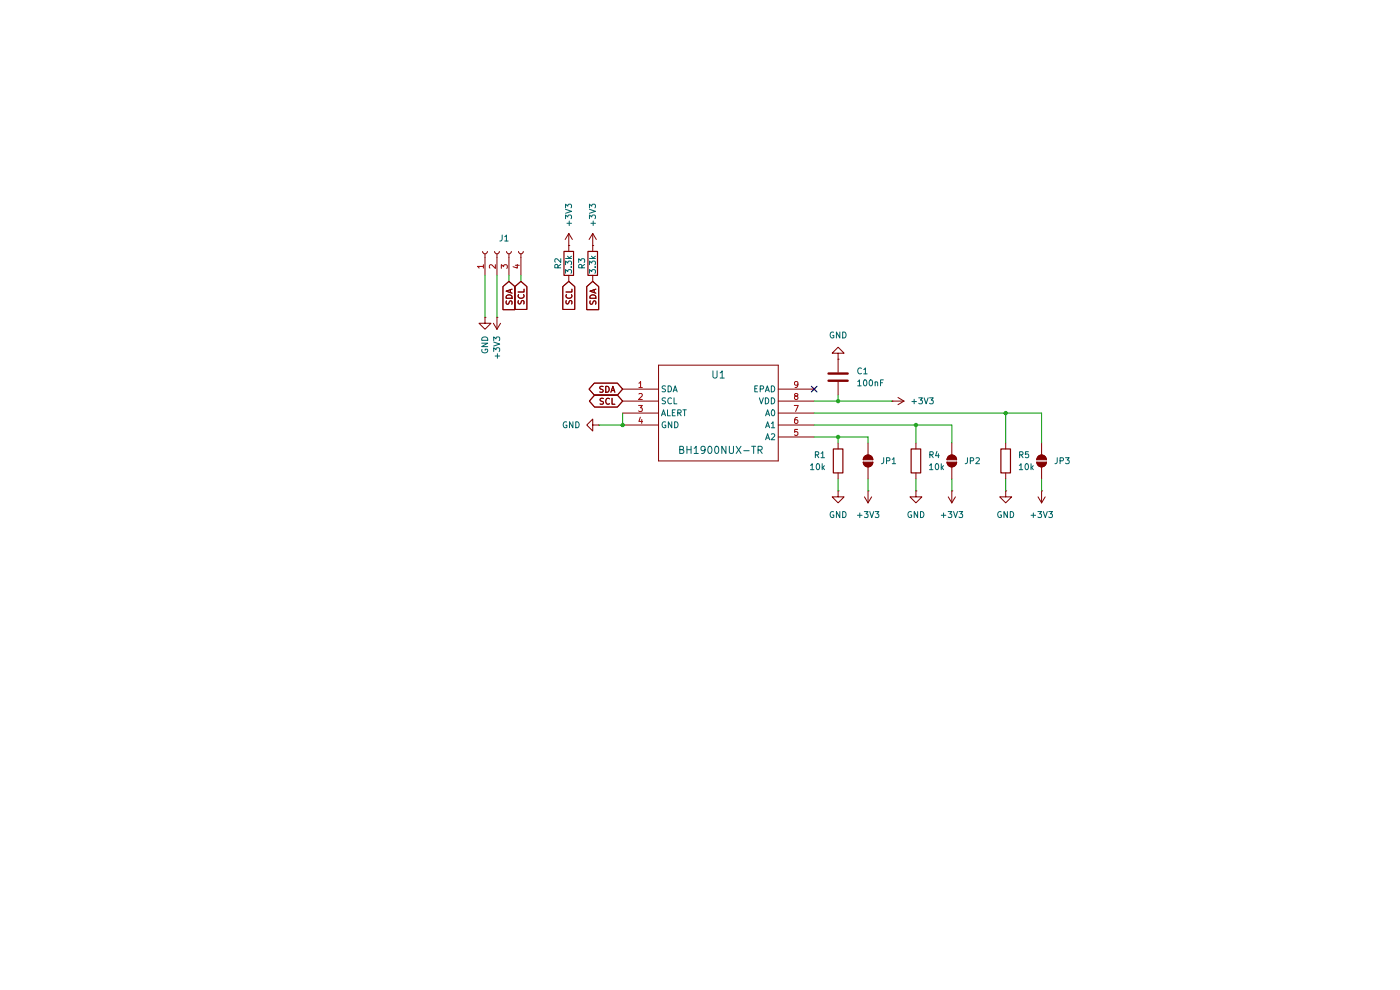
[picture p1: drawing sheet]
(kicad_sch
 (version 20250114)
 (generator "eeschema")
 (generator_version "9.0")
 (paper "A4")
 (title_block
  (title "BH1900NUX - Miniature Temperature Sensor")
  (date "2026-01-13")
  (rev "1.0"))
 (lib_symbols
  (symbol "BH1900NUX:BH1900NUX-TR"
   (pin_names
    (offset 0.254)) (exclude_from_sim no) (in_bom yes) (on_board yes)
   (property "Reference" "U" (at 20.32 10.16 0) (effects (font (size 1.524 1.524))))
   (property "Value" "BH1900NUX-TR" (at 20.32 7.62 0) (effects (font (size 1.524 1.524))))
   (property "Footprint" "VSON008X2030_ROM" (at 21.336 -16.764 0) (effects (font (size 1.27 1.27)
    (italic yes)) (hide yes)))
   (property "Datasheet" "BH1900NUX-TR" (at 0 0 0) (effects (font (size 1.27 1.27)
    (italic yes)) (hide yes)))
   (property "Description" "" (at 0 0 0) (effects (font (size 1.27 1.27)) (hide yes)))
   (property "ki_locked" "" (at 0 0 0) (effects (font (size 1.27 1.27))))
   (symbol "BH1900NUX-TR_0_1"
    (polyline (pts (xy 7.62 5.08) (xy 7.62 -15.24)) (stroke (width 0.127) (type default)) (fill (type none)))
    (polyline (pts (xy 7.62 -15.24) (xy 33.02 -15.24)) (stroke (width 0.127) (type default)) (fill (type none)))
    (polyline (pts (xy 33.02 5.08) (xy 7.62 5.08)) (stroke (width 0.127) (type default)) (fill (type none)))
    (polyline (pts (xy 33.02 -15.24) (xy 33.02 5.08)) (stroke (width 0.127) (type default)) (fill (type none)))
    (pin output line (at 0 -5.08 0) (length 7.62) (name "ALERT" (effects (font (size 1.27 1.27)))) (number "3" (effects (font (size 1.27 1.27)))))
    (pin power_in line (at 40.64 -2.54 180) (length 7.62) (name "VDD" (effects (font (size 1.27 1.27)))) (number "8" (effects (font (size 1.27 1.27)))))
    (pin bidirectional line (at 40.64 -5.08 180) (length 7.62) (name "A0" (effects (font (size 1.27 1.27)))) (number "7" (effects (font (size 1.27 1.27)))))
    (pin bidirectional line (at 40.64 -7.62 180) (length 7.62) (name "A1" (effects (font (size 1.27 1.27)))) (number "6" (effects (font (size 1.27 1.27)))))
    (pin bidirectional line (at 40.64 -10.16 180) (length 7.62) (name "A2" (effects (font (size 1.27 1.27)))) (number "5" (effects (font (size 1.27 1.27))))
    (alternate "" input line)))
   (symbol "BH1900NUX-TR_1_1"
    (pin bidirectional line (at 0 0 0) (length 7.62) (name "SDA" (effects (font (size 1.27 1.27)))) (number "1" (effects (font (size 1.27 1.27)))))
    (pin bidirectional line (at 0 -2.54 0) (length 7.62) (name "SCL" (effects (font (size 1.27 1.27)))) (number "2" (effects (font (size 1.27 1.27)))))
    (pin power_out line (at 0 -7.62 0) (length 7.62) (name "GND" (effects (font (size 1.27 1.27)))) (number "4" (effects (font (size 1.27 1.27))))
    (alternate "" input line))
    (pin no_connect line (at 40.64 0 180) (length 7.62) (name "EPAD" (effects (font (size 1.27 1.27)))) (number "9" (effects (font (size 1.27 1.27))))))
   (embedded_fonts no))
  (symbol "Connector:Conn_01x04_Socket"
   (pin_names
    (offset 1.016) (hide yes)) (exclude_from_sim no) (in_bom yes) (on_board yes)
   (property "Reference" "J" (at 0 5.08 0) (effects (font (size 1.27 1.27))))
   (property "Value" "Conn_01x04_Socket" (at 0 -7.62 0) (effects (font (size 1.27 1.27))))
   (property "Footprint" "" (at 0 0 0) (effects (font (size 1.27 1.27)) (hide yes)))
   (property "Datasheet" "~" (at 0 0 0) (effects (font (size 1.27 1.27)) (hide yes)))
   (property "Description" "Generic connector, single row, 01x04, script generated" (at 0 0 0) (effects (font (size 1.27 1.27)) (hide yes)))
   (property "ki_locked" "" (at 0 0 0) (effects (font (size 1.27 1.27))))
   (symbol "Conn_01x04_Socket_1_1"
    (polyline (pts (xy -1.27 2.54) (xy -0.508 2.54)) (stroke (width 0.1524) (type default)) (fill (type none)))
    (polyline (pts (xy -1.27 0) (xy -0.508 0)) (stroke (width 0.1524) (type default)) (fill (type none)))
    (polyline (pts (xy -1.27 -2.54) (xy -0.508 -2.54)) (stroke (width 0.1524) (type default)) (fill (type none)))
    (polyline (pts (xy -1.27 -5.08) (xy -0.508 -5.08)) (stroke (width 0.1524) (type default)) (fill (type none)))
    (arc (start 0 2.032) (mid -0.5058 2.54) (end 0 3.048) (stroke (width 0.1524) (type default)) (fill (type none)))
    (arc (start 0 -0.508) (mid -0.5058 0) (end 0 0.508) (stroke (width 0.1524) (type default)) (fill (type none)))
    (arc (start 0 -3.048) (mid -0.5058 -2.54) (end 0 -2.032) (stroke (width 0.1524) (type default)) (fill (type none)))
    (arc (start 0 -5.588) (mid -0.5058 -5.08) (end 0 -4.572) (stroke (width 0.1524) (type default)) (fill (type none)))
    (pin passive line (at -5.08 2.54 0) (length 3.81) (name "Pin_1" (effects (font (size 1.27 1.27)))) (number "1" (effects (font (size 1.27 1.27)))))
    (pin passive line (at -5.08 0 0) (length 3.81) (name "Pin_2" (effects (font (size 1.27 1.27)))) (number "2" (effects (font (size 1.27 1.27)))))
    (pin passive line (at -5.08 -2.54 0) (length 3.81) (name "Pin_3" (effects (font (size 1.27 1.27)))) (number "3" (effects (font (size 1.27 1.27)))))
    (pin passive line (at -5.08 -5.08 0) (length 3.81) (name "Pin_4" (effects (font (size 1.27 1.27)))) (number "4" (effects (font (size 1.27 1.27))))))
   (embedded_fonts no))
  (symbol "Device:C"
   (pin_numbers (hide yes))
   (pin_names
    (offset 0.254)) (exclude_from_sim no) (in_bom yes) (on_board yes)
   (property "Reference" "C" (at 0.635 2.54 0) (effects (font (size 1.27 1.27)) (justify left)))
   (property "Value" "C" (at 0.635 -2.54 0) (effects (font (size 1.27 1.27)) (justify left)))
   (property "Footprint" "" (at 0.9652 -3.81 0) (effects (font (size 1.27 1.27)) (hide yes)))
   (property "Datasheet" "~" (at 0 0 0) (effects (font (size 1.27 1.27)) (hide yes)))
   (property "Description" "Unpolarized capacitor" (at 0 0 0) (effects (font (size 1.27 1.27)) (hide yes)))
   (symbol "C_0_1"
    (polyline (pts (xy -2.032 0.762) (xy 2.032 0.762)) (stroke (width 0.508) (type default)) (fill (type none)))
    (polyline (pts (xy -2.032 -0.762) (xy 2.032 -0.762)) (stroke (width 0.508) (type default)) (fill (type none))))
   (symbol "C_1_1"
    (pin passive line (at 0 3.81 270) (length 2.794) (name "~" (effects (font (size 1.27 1.27)))) (number "1" (effects (font (size 1.27 1.27)))))
    (pin passive line (at 0 -3.81 90) (length 2.794) (name "~" (effects (font (size 1.27 1.27)))) (number "2" (effects (font (size 1.27 1.27))))))
   (embedded_fonts no))
  (symbol "Device:R"
   (pin_numbers (hide yes))
   (pin_names
    (offset 0)) (exclude_from_sim no) (in_bom yes) (on_board yes)
   (property "Reference" "R" (at 2.032 0 90) (effects (font (size 1.27 1.27))))
   (property "Value" "R" (at 0 0 90) (effects (font (size 1.27 1.27))))
   (property "Footprint" "" (at -1.778 0 90) (effects (font (size 1.27 1.27)) (hide yes)))
   (property "Datasheet" "~" (at 0 0 0) (effects (font (size 1.27 1.27)) (hide yes)))
   (property "Description" "Resistor" (at 0 0 0) (effects (font (size 1.27 1.27)) (hide yes)))
   (symbol "R_0_1"
    (rectangle (start -1.016 -2.54) (end 1.016 2.54) (stroke (width 0.254) (type default)) (fill (type none))))
   (symbol "R_1_1"
    (pin passive line (at 0 3.81 270) (length 1.27) (name "~" (effects (font (size 1.27 1.27)))) (number "1" (effects (font (size 1.27 1.27)))))
    (pin passive line (at 0 -3.81 90) (length 1.27) (name "~" (effects (font (size 1.27 1.27)))) (number "2" (effects (font (size 1.27 1.27))))))
   (embedded_fonts no))
  (symbol "Jumper:SolderJumper_2_Open"
   (pin_numbers (hide yes))
   (pin_names
    (offset 0) (hide yes)) (exclude_from_sim no) (in_bom no) (on_board yes)
   (property "Reference" "JP" (at 0 2.032 0) (effects (font (size 1.27 1.27))))
   (property "Value" "SolderJumper_2_Open" (at 0 -2.54 0) (effects (font (size 1.27 1.27))))
   (property "Footprint" "" (at 0 0 0) (effects (font (size 1.27 1.27)) (hide yes)))
   (property "Datasheet" "~" (at 0 0 0) (effects (font (size 1.27 1.27)) (hide yes)))
   (property "Description" "Solder Jumper, 2-pole, open" (at 0 0 0) (effects (font (size 1.27 1.27)) (hide yes)))
   (symbol "SolderJumper_2_Open_0_1"
    (polyline (pts (xy -0.254 1.016) (xy -0.254 -1.016)) (stroke (width 0) (type default)) (fill (type none)))
    (arc (start -0.254 -1.016) (mid -1.2656 0) (end -0.254 1.016) (stroke (width 0) (type default)) (fill (type none)))
    (arc (start -0.254 -1.016) (mid -1.2656 0) (end -0.254 1.016) (stroke (width 0) (type default)) (fill (type outline)))
    (arc (start 0.254 1.016) (mid 1.2656 0) (end 0.254 -1.016) (stroke (width 0) (type default)) (fill (type none)))
    (arc (start 0.254 1.016) (mid 1.2656 0) (end 0.254 -1.016) (stroke (width 0) (type default)) (fill (type outline)))
    (polyline (pts (xy 0.254 1.016) (xy 0.254 -1.016)) (stroke (width 0) (type default)) (fill (type none))))
   (symbol "SolderJumper_2_Open_1_1"
    (pin passive line (at -3.81 0 0) (length 2.54) (name "A" (effects (font (size 1.27 1.27)))) (number "1" (effects (font (size 1.27 1.27)))))
    (pin passive line (at 3.81 0 180) (length 2.54) (name "B" (effects (font (size 1.27 1.27)))) (number "2" (effects (font (size 1.27 1.27))))))
   (embedded_fonts no))
  (symbol "power:+3V3"
   (power)
   (pin_numbers (hide yes))
   (pin_names
    (offset 0) (hide yes)) (exclude_from_sim no) (in_bom yes) (on_board yes)
   (property "Reference" "#PWR" (at 0 -3.81 0) (effects (font (size 1.27 1.27)) (hide yes)))
   (property "Value" "+3V3" (at 0 3.556 0) (effects (font (size 1.27 1.27))))
   (property "Footprint" "" (at 0 0 0) (effects (font (size 1.27 1.27)) (hide yes)))
   (property "Datasheet" "" (at 0 0 0) (effects (font (size 1.27 1.27)) (hide yes)))
   (property "Description" "Power symbol creates a global label with name \"+3V3\"" (at 0 0 0) (effects (font (size 1.27 1.27)) (hide yes)))
   (symbol "+3V3_0_1"
    (polyline (pts (xy -0.762 1.27) (xy 0 2.54)) (stroke (width 0) (type default)) (fill (type none)))
    (polyline (pts (xy 0 2.54) (xy 0.762 1.27)) (stroke (width 0) (type default)) (fill (type none)))
    (polyline (pts (xy 0 0) (xy 0 2.54)) (stroke (width 0) (type default)) (fill (type none))))
   (symbol "+3V3_1_1"
    (pin power_in line (at 0 0 90) (length 0) (name "~" (effects (font (size 1.27 1.27)))) (number "1" (effects (font (size 1.27 1.27))))))
   (embedded_fonts no))
  (symbol "power:GND"
   (power)
   (pin_numbers (hide yes))
   (pin_names
    (offset 0) (hide yes)) (exclude_from_sim no) (in_bom yes) (on_board yes)
   (property "Reference" "#PWR" (at 0 -6.35 0) (effects (font (size 1.27 1.27)) (hide yes)))
   (property "Value" "GND" (at 0 -3.81 0) (effects (font (size 1.27 1.27))))
   (property "Footprint" "" (at 0 0 0) (effects (font (size 1.27 1.27)) (hide yes)))
   (property "Datasheet" "" (at 0 0 0) (effects (font (size 1.27 1.27)) (hide yes)))
   (property "Description" "Power symbol creates a global label with name \"GND\" , ground" (at 0 0 0) (effects (font (size 1.27 1.27)) (hide yes)))
   (symbol "GND_0_1"
    (polyline (pts (xy 0 0) (xy 0 -1.27) (xy 1.27 -1.27) (xy 0 -2.54) (xy -1.27 -1.27) (xy 0 -1.27)) (stroke (width 0) (type default)) (fill (type none))))
   (symbol "GND_1_1"
    (pin power_in line (at 0 0 270) (length 0) (name "~" (effects (font (size 1.27 1.27)))) (number "1" (effects (font (size 1.27 1.27))))))
   (embedded_fonts no)))
 (junction
  (at 177.8 85.09)
  (diameter 0)
  (color 0 0 0 0))
 (junction
  (at 177.8 92.71)
  (diameter 0)
  (color 0 0 0 0))
 (junction
  (at 213.36 87.63)
  (diameter 0)
  (color 0 0 0 0))
 (junction
  (at 194.31 90.17)
  (diameter 0)
  (color 0 0 0 0))
 (junction
  (at 132.08 90.17)
  (diameter 0)
  (color 0 0 0 0))
 (no_connect
  (at 172.72 82.55))
 (wire
  (pts (xy 177.8 101.6) (xy 177.8 104.14))
  (stroke (width 0) (type default)))
 (wire
  (pts (xy 127 90.17) (xy 132.08 90.17))
  (stroke (width 0) (type default)))
 (wire
  (pts (xy 172.72 87.63) (xy 213.36 87.63))
  (stroke (width 0) (type default)))
 (wire
  (pts (xy 194.31 90.17) (xy 194.31 93.98))
  (stroke (width 0) (type default)))
 (wire
  (pts (xy 194.31 90.17) (xy 201.93 90.17))
  (stroke (width 0) (type default)))
 (wire
  (pts (xy 201.93 90.17) (xy 201.93 93.98))
  (stroke (width 0) (type default)))
 (wire
  (pts (xy 107.95 59.69) (xy 107.95 58.42))
  (stroke (width 0) (type default)))
 (wire
  (pts (xy 102.87 67.31) (xy 102.87 58.42))
  (stroke (width 0) (type default)))
 (wire
  (pts (xy 213.36 101.6) (xy 213.36 104.14))
  (stroke (width 0) (type default)))
 (wire
  (pts (xy 105.41 67.31) (xy 105.41 58.42))
  (stroke (width 0) (type default)))
 (wire
  (pts (xy 132.08 87.63) (xy 132.08 90.17))
  (stroke (width 0) (type default)))
 (wire
  (pts (xy 172.72 92.71) (xy 177.8 92.71))
  (stroke (width 0) (type default)))
 (wire
  (pts (xy 184.15 101.6) (xy 184.15 104.14))
  (stroke (width 0) (type default)))
 (wire
  (pts (xy 177.8 92.71) (xy 184.15 92.71))
  (stroke (width 0) (type default)))
 (wire
  (pts (xy 213.36 87.63) (xy 220.98 87.63))
  (stroke (width 0) (type default)))
 (wire
  (pts (xy 110.49 59.69) (xy 110.49 58.42))
  (stroke (width 0) (type default)))
 (wire
  (pts (xy 220.98 101.6) (xy 220.98 104.14))
  (stroke (width 0) (type default)))
 (wire
  (pts (xy 172.72 90.17) (xy 194.31 90.17))
  (stroke (width 0) (type default)))
 (wire
  (pts (xy 172.72 85.09) (xy 177.8 85.09))
  (stroke (width 0) (type default)))
 (wire
  (pts (xy 201.93 101.6) (xy 201.93 104.14))
  (stroke (width 0) (type default)))
 (wire
  (pts (xy 220.98 87.63) (xy 220.98 93.98))
  (stroke (width 0) (type default)))
 (wire
  (pts (xy 213.36 87.63) (xy 213.36 93.98))
  (stroke (width 0) (type default)))
 (wire
  (pts (xy 194.31 101.6) (xy 194.31 104.14))
  (stroke (width 0) (type default)))
 (wire
  (pts (xy 184.15 92.71) (xy 184.15 93.98))
  (stroke (width 0) (type default)))
 (wire
  (pts (xy 177.8 93.98) (xy 177.8 92.71))
  (stroke (width 0) (type default)))
 (wire
  (pts (xy 177.8 85.09) (xy 177.8 83.82))
  (stroke (width 0) (type default)))
 (wire
  (pts (xy 189.23 85.09) (xy 177.8 85.09))
  (stroke (width 0) (type default)))
 (global_label "SCL"
  (shape bidirectional)
  (at 132.08 85.09 180)
  (fields_autoplaced yes)
  (effects (font (size 1.27 1.27)) (justify right))
  (property "Intersheetrefs" "${INTERSHEET_REFS}" (at 124.4759 85.09 0) (effects (font (size 1.27 1.27)) (justify right) (hide yes))))
 (global_label "SDA"
  (shape input)
  (at 125.73 59.69 270)
  (fields_autoplaced yes)
  (effects (font (size 1.27 1.27)) (justify right))
  (property "Intersheetrefs" "${INTERSHEET_REFS}" (at 125.73 66.2433 90) (effects (font (size 1.27 1.27)) (justify right) (hide yes))))
 (global_label "SCL"
  (shape input)
  (at 120.65 59.69 270)
  (fields_autoplaced yes)
  (effects (font (size 1.27 1.27)) (justify right))
  (property "Intersheetrefs" "${INTERSHEET_REFS}" (at 120.65 66.1828 90) (effects (font (size 1.27 1.27)) (justify right) (hide yes))))
 (global_label "SDA"
  (shape input)
  (at 107.95 59.69 270)
  (fields_autoplaced yes)
  (effects (font (size 1.27 1.27)) (justify right))
  (property "Intersheetrefs" "${INTERSHEET_REFS}" (at 107.95 66.2433 90) (effects (font (size 1.27 1.27)) (justify right) (hide yes))))
 (global_label "SDA"
  (shape bidirectional)
  (at 132.08 82.55 180)
  (fields_autoplaced yes)
  (effects (font (size 1.27 1.27)) (justify right))
  (property "Intersheetrefs" "${INTERSHEET_REFS}" (at 124.4154 82.55 0) (effects (font (size 1.27 1.27)) (justify right) (hide yes))))
 (global_label "SCL"
  (shape input)
  (at 110.49 59.69 270)
  (fields_autoplaced yes)
  (effects (font (size 1.27 1.27)) (justify right))
  (property "Intersheetrefs" "${INTERSHEET_REFS}" (at 110.49 66.1828 90) (effects (font (size 1.27 1.27)) (justify right) (hide yes))))
 (symbol
  (lib_id "power:+3V3")
  (at 105.41 67.31 0)
  (mirror x)
  (unit 1)
  (exclude_from_sim no)
  (in_bom yes)
  (on_board yes)
  (dnp no)
  (property "Reference" "#PWR013" (at 105.41 63.5 0) (effects (font (size 1.27 1.27)) (hide yes)))
  (property "Value" "+3V3" (at 105.4101 71.12 90) (effects (font (size 1.27 1.27)) (justify left)))
  (property "Footprint" "" (at 105.41 67.31 0) (effects (font (size 1.27 1.27)) (hide yes)))
  (property "Datasheet" "" (at 105.41 67.31 0) (effects (font (size 1.27 1.27)) (hide yes)))
  (property "Description" "Power symbol creates a global label with name \"+3V3\"" (at 105.41 67.31 0) (effects (font (size 1.27 1.27)) (hide yes)))
  (pin "1"))
 (symbol
  (lib_id "Jumper:SolderJumper_2_Open")
  (at 201.93 97.79 90)
  (unit 1)
  (exclude_from_sim no)
  (in_bom no)
  (on_board yes)
  (dnp no)
  (fields_autoplaced yes)
  (property "Reference" "JP2" (at 204.47 97.7899 90) (effects (font (size 1.27 1.27)) (justify right)))
  (property "Value" "Jumper_2_Small_Open" (at 203.2 99.0599 90) (effects (font (size 1.27 1.27)) (justify right) (hide yes)))
  (property "Footprint" "Jumper:SolderJumper-2_P1.3mm_Open_Pad1.0x1.5mm" (at 201.93 97.79 0) (effects (font (size 1.27 1.27)) (hide yes)))
  (property "Datasheet" "~" (at 201.93 97.79 0) (effects (font (size 1.27 1.27)) (hide yes)))
  (property "Description" "Solder Jumper, 2-pole, open" (at 201.93 97.79 0) (effects (font (size 1.27 1.27)) (hide yes)))
  (pin "2")
  (pin "1"))
 (symbol
  (lib_id "Connector:Conn_01x04_Socket")
  (at 105.41 53.34 90)
  (unit 1)
  (exclude_from_sim no)
  (in_bom yes)
  (on_board yes)
  (dnp no)
  (property "Reference" "J1" (at 106.934 50.546 90) (effects (font (size 1.27 1.27))))
  (property "Value" "Conn_01x04_Socket" (at 108.458 48.514 90) (effects (font (size 1.27 1.27)) (hide yes)))
  (property "Footprint" "Riehlhome:JST_SH_SM04B-SRSS-TB_1x04-1MP_P1.00mm_Horizontal" (at 105.41 53.34 0) (effects (font (size 1.27 1.27)) (hide yes)))
  (property "Datasheet" "~" (at 105.41 53.34 0) (effects (font (size 1.27 1.27)) (hide yes)))
  (property "Description" "Generic connector, single row, 01x04, script generated" (at 105.41 53.34 0) (effects (font (size 1.27 1.27)) (hide yes)))
  (pin "2")
  (pin "3")
  (pin "1")
  (pin "4"))
 (symbol
  (lib_id "power:GND")
  (at 127 90.17 270)
  (unit 1)
  (exclude_from_sim no)
  (in_bom yes)
  (on_board yes)
  (dnp no)
  (property "Reference" "#PWR05" (at 120.65 90.17 0) (effects (font (size 1.27 1.27)) (hide yes)))
  (property "Value" "GND" (at 121.158 90.17 90) (effects (font (size 1.27 1.27))))
  (property "Footprint" "" (at 127 90.17 0) (effects (font (size 1.27 1.27)) (hide yes)))
  (property "Datasheet" "" (at 127 90.17 0) (effects (font (size 1.27 1.27)) (hide yes)))
  (property "Description" "Power symbol creates a global label with name \"GND\" , ground" (at 127 90.17 0) (effects (font (size 1.27 1.27)) (hide yes)))
  (pin "1"))
 (symbol
  (lib_id "Device:C")
  (at 177.8 80.01 0)
  (unit 1)
  (exclude_from_sim no)
  (in_bom yes)
  (on_board yes)
  (dnp no)
  (fields_autoplaced yes)
  (property "Reference" "C1" (at 181.61 78.7399 0) (effects (font (size 1.27 1.27)) (justify left)))
  (property "Value" "100nF" (at 181.61 81.2799 0) (effects (font (size 1.27 1.27)) (justify left)))
  (property "Footprint" "Capacitor_SMD:C_01005_0402Metric" (at 178.7652 83.82 0) (effects (font (size 1.27 1.27)) (hide yes)))
  (property "Datasheet" "~" (at 177.8 80.01 0) (effects (font (size 1.27 1.27)) (hide yes)))
  (property "Description" "Unpolarized capacitor" (at 177.8 80.01 0) (effects (font (size 1.27 1.27)) (hide yes)))
  (pin "1")
  (pin "2"))
 (symbol
  (lib_id "power:GND")
  (at 194.31 104.14 0)
  (unit 1)
  (exclude_from_sim no)
  (in_bom yes)
  (on_board yes)
  (dnp no)
  (fields_autoplaced yes)
  (property "Reference" "#PWR06" (at 194.31 110.49 0) (effects (font (size 1.27 1.27)) (hide yes)))
  (property "Value" "GND" (at 194.31 109.22 0) (effects (font (size 1.27 1.27))))
  (property "Footprint" "" (at 194.31 104.14 0) (effects (font (size 1.27 1.27)) (hide yes)))
  (property "Datasheet" "" (at 194.31 104.14 0) (effects (font (size 1.27 1.27)) (hide yes)))
  (property "Description" "Power symbol creates a global label with name \"GND\" , ground" (at 194.31 104.14 0) (effects (font (size 1.27 1.27)) (hide yes)))
  (pin "1"))
 (symbol
  (lib_id "Device:R")
  (at 120.65 55.88 0)
  (mirror y)
  (unit 1)
  (exclude_from_sim no)
  (in_bom yes)
  (on_board yes)
  (dnp no)
  (property "Reference" "R2" (at 118.364 55.88 90) (effects (font (size 1.27 1.27))))
  (property "Value" "3.3k" (at 120.65 56.134 90) (effects (font (size 1.27 1.27))))
  (property "Footprint" "Resistor_SMD:R_01005_0402Metric" (at 122.428 55.88 90) (effects (font (size 1.27 1.27)) (hide yes)))
  (property "Datasheet" "~" (at 120.65 55.88 0) (effects (font (size 1.27 1.27)) (hide yes)))
  (property "Description" "Resistor" (at 120.65 55.88 0) (effects (font (size 1.27 1.27)) (hide yes)))
  (pin "2")
  (pin "1"))
 (symbol
  (lib_id "power:+3V3")
  (at 189.23 85.09 270)
  (unit 1)
  (exclude_from_sim no)
  (in_bom yes)
  (on_board yes)
  (dnp no)
  (fields_autoplaced yes)
  (property "Reference" "#PWR014" (at 185.42 85.09 0) (effects (font (size 1.27 1.27)) (hide yes)))
  (property "Value" "+3V3" (at 193.04 85.0899 90) (effects (font (size 1.27 1.27)) (justify left)))
  (property "Footprint" "" (at 189.23 85.09 0) (effects (font (size 1.27 1.27)) (hide yes)))
  (property "Datasheet" "" (at 189.23 85.09 0) (effects (font (size 1.27 1.27)) (hide yes)))
  (property "Description" "Power symbol creates a global label with name \"+3V3\"" (at 189.23 85.09 0) (effects (font (size 1.27 1.27)) (hide yes)))
  (pin "1"))
 (symbol
  (lib_id "power:GND")
  (at 177.8 104.14 0)
  (unit 1)
  (exclude_from_sim no)
  (in_bom yes)
  (on_board yes)
  (dnp no)
  (fields_autoplaced yes)
  (property "Reference" "#PWR01" (at 177.8 110.49 0) (effects (font (size 1.27 1.27)) (hide yes)))
  (property "Value" "GND" (at 177.8 109.22 0) (effects (font (size 1.27 1.27))))
  (property "Footprint" "" (at 177.8 104.14 0) (effects (font (size 1.27 1.27)) (hide yes)))
  (property "Datasheet" "" (at 177.8 104.14 0) (effects (font (size 1.27 1.27)) (hide yes)))
  (property "Description" "Power symbol creates a global label with name \"GND\" , ground" (at 177.8 104.14 0) (effects (font (size 1.27 1.27)) (hide yes)))
  (pin "1"))
 (symbol
  (lib_id "Device:R")
  (at 177.8 97.79 0)
  (mirror y)
  (unit 1)
  (exclude_from_sim no)
  (in_bom yes)
  (on_board yes)
  (dnp no)
  (property "Reference" "R1" (at 175.26 96.5199 0) (effects (font (size 1.27 1.27)) (justify left)))
  (property "Value" "10k" (at 175.26 99.0599 0) (effects (font (size 1.27 1.27)) (justify left)))
  (property "Footprint" "Resistor_SMD:R_01005_0402Metric" (at 179.578 97.79 90) (effects (font (size 1.27 1.27)) (hide yes)))
  (property "Datasheet" "~" (at 177.8 97.79 0) (effects (font (size 1.27 1.27)) (hide yes)))
  (property "Description" "Resistor" (at 177.8 97.79 0) (effects (font (size 1.27 1.27)) (hide yes)))
  (pin "1")
  (pin "2"))
 (symbol
  (lib_id "power:GND")
  (at 177.8 76.2 180)
  (unit 1)
  (exclude_from_sim no)
  (in_bom yes)
  (on_board yes)
  (dnp no)
  (fields_autoplaced yes)
  (property "Reference" "#PWR015" (at 177.8 69.85 0) (effects (font (size 1.27 1.27)) (hide yes)))
  (property "Value" "GND" (at 177.8 71.12 0) (effects (font (size 1.27 1.27))))
  (property "Footprint" "" (at 177.8 76.2 0) (effects (font (size 1.27 1.27)) (hide yes)))
  (property "Datasheet" "" (at 177.8 76.2 0) (effects (font (size 1.27 1.27)) (hide yes)))
  (property "Description" "Power symbol creates a global label with name \"GND\" , ground" (at 177.8 76.2 0) (effects (font (size 1.27 1.27)) (hide yes)))
  (pin "1"))
 (symbol
  (lib_id "power:+3V3")
  (at 201.93 104.14 180)
  (unit 1)
  (exclude_from_sim no)
  (in_bom yes)
  (on_board yes)
  (dnp no)
  (fields_autoplaced yes)
  (property "Reference" "#PWR03" (at 201.93 100.33 0) (effects (font (size 1.27 1.27)) (hide yes)))
  (property "Value" "+3V3" (at 201.93 109.22 0) (effects (font (size 1.27 1.27))))
  (property "Footprint" "" (at 201.93 104.14 0) (effects (font (size 1.27 1.27)) (hide yes)))
  (property "Datasheet" "" (at 201.93 104.14 0) (effects (font (size 1.27 1.27)) (hide yes)))
  (property "Description" "Power symbol creates a global label with name \"+3V3\"" (at 201.93 104.14 0) (effects (font (size 1.27 1.27)) (hide yes)))
  (pin "1"))
 (symbol
  (lib_id "power:GND")
  (at 213.36 104.14 0)
  (unit 1)
  (exclude_from_sim no)
  (in_bom yes)
  (on_board yes)
  (dnp no)
  (fields_autoplaced yes)
  (property "Reference" "#PWR07" (at 213.36 110.49 0) (effects (font (size 1.27 1.27)) (hide yes)))
  (property "Value" "GND" (at 213.36 109.22 0) (effects (font (size 1.27 1.27))))
  (property "Footprint" "" (at 213.36 104.14 0) (effects (font (size 1.27 1.27)) (hide yes)))
  (property "Datasheet" "" (at 213.36 104.14 0) (effects (font (size 1.27 1.27)) (hide yes)))
  (property "Description" "Power symbol creates a global label with name \"GND\" , ground" (at 213.36 104.14 0) (effects (font (size 1.27 1.27)) (hide yes)))
  (pin "1"))
 (symbol
  (lib_id "BH1900NUX:BH1900NUX-TR")
  (at 132.08 82.55 0)
  (unit 1)
  (exclude_from_sim no)
  (in_bom yes)
  (on_board yes)
  (dnp no)
  (property "Reference" "U1" (at 152.4 79.502 0) (effects (font (size 1.524 1.524))))
  (property "Value" "BH1900NUX-TR" (at 152.908 95.504 0) (effects (font (size 1.524 1.524))))
  (property "Footprint" "VSON008X2030_ROM" (at 153.416 99.314 0) (effects (font (size 1.27 1.27)
    (italic yes)) (hide yes)))
  (property "Datasheet" "BH1900NUX-TR" (at 132.08 82.55 0) (effects (font (size 1.27 1.27)
    (italic yes)) (hide yes)))
  (property "Description" "" (at 132.08 82.55 0) (effects (font (size 1.27 1.27)) (hide yes)))
  (pin "5"
   (alternate "A2"))
  (pin "3")
  (pin "2")
  (pin "6")
  (pin "8")
  (pin "9")
  (pin "7")
  (pin "4"
   (alternate "GND"))
  (pin "1"))
 (symbol
  (lib_id "Device:R")
  (at 213.36 97.79 0)
  (unit 1)
  (exclude_from_sim no)
  (in_bom yes)
  (on_board yes)
  (dnp no)
  (fields_autoplaced yes)
  (property "Reference" "R5" (at 215.9 96.5199 0) (effects (font (size 1.27 1.27)) (justify left)))
  (property "Value" "10k" (at 215.9 99.0599 0) (effects (font (size 1.27 1.27)) (justify left)))
  (property "Footprint" "Resistor_SMD:R_01005_0402Metric" (at 211.582 97.79 90) (effects (font (size 1.27 1.27)) (hide yes)))
  (property "Datasheet" "~" (at 213.36 97.79 0) (effects (font (size 1.27 1.27)) (hide yes)))
  (property "Description" "Resistor" (at 213.36 97.79 0) (effects (font (size 1.27 1.27)) (hide yes)))
  (pin "2")
  (pin "1"))
 (symbol
  (lib_id "power:+3V3")
  (at 125.73 52.07 0)
  (unit 1)
  (exclude_from_sim no)
  (in_bom yes)
  (on_board yes)
  (dnp no)
  (fields_autoplaced yes)
  (property "Reference" "#PWR019" (at 125.73 55.88 0) (effects (font (size 1.27 1.27)) (hide yes)))
  (property "Value" "+3V3" (at 125.7301 48.26 90) (effects (font (size 1.27 1.27)) (justify left)))
  (property "Footprint" "" (at 125.73 52.07 0) (effects (font (size 1.27 1.27)) (hide yes)))
  (property "Datasheet" "" (at 125.73 52.07 0) (effects (font (size 1.27 1.27)) (hide yes)))
  (property "Description" "Power symbol creates a global label with name \"+3V3\"" (at 125.73 52.07 0) (effects (font (size 1.27 1.27)) (hide yes)))
  (pin "1"))
 (symbol
  (lib_id "Jumper:SolderJumper_2_Open")
  (at 184.15 97.79 270)
  (unit 1)
  (exclude_from_sim no)
  (in_bom no)
  (on_board yes)
  (dnp no)
  (fields_autoplaced yes)
  (property "Reference" "JP1" (at 186.69 97.7899 90) (effects (font (size 1.27 1.27)) (justify left)))
  (property "Value" "Jumper_2_Small_Open" (at 186.69 99.0599 90) (effects (font (size 1.27 1.27)) (justify left) (hide yes)))
  (property "Footprint" "Jumper:SolderJumper-2_P1.3mm_Open_Pad1.0x1.5mm" (at 184.15 97.79 0) (effects (font (size 1.27 1.27)) (hide yes)))
  (property "Datasheet" "~" (at 184.15 97.79 0) (effects (font (size 1.27 1.27)) (hide yes)))
  (property "Description" "Solder Jumper, 2-pole, open" (at 184.15 97.79 0) (effects (font (size 1.27 1.27)) (hide yes)))
  (pin "1")
  (pin "2"))
 (symbol
  (lib_id "power:+3V3")
  (at 184.15 104.14 180)
  (unit 1)
  (exclude_from_sim no)
  (in_bom yes)
  (on_board yes)
  (dnp no)
  (fields_autoplaced yes)
  (property "Reference" "#PWR02" (at 184.15 100.33 0) (effects (font (size 1.27 1.27)) (hide yes)))
  (property "Value" "+3V3" (at 184.15 109.22 0) (effects (font (size 1.27 1.27))))
  (property "Footprint" "" (at 184.15 104.14 0) (effects (font (size 1.27 1.27)) (hide yes)))
  (property "Datasheet" "" (at 184.15 104.14 0) (effects (font (size 1.27 1.27)) (hide yes)))
  (property "Description" "Power symbol creates a global label with name \"+3V3\"" (at 184.15 104.14 0) (effects (font (size 1.27 1.27)) (hide yes)))
  (pin "1"))
 (symbol
  (lib_id "power:GND")
  (at 102.87 67.31 0)
  (unit 1)
  (exclude_from_sim no)
  (in_bom yes)
  (on_board yes)
  (dnp no)
  (property "Reference" "#PWR018" (at 102.87 73.66 0) (effects (font (size 1.27 1.27)) (hide yes)))
  (property "Value" "GND" (at 102.8699 71.12 90) (effects (font (size 1.27 1.27)) (justify right)))
  (property "Footprint" "" (at 102.87 67.31 0) (effects (font (size 1.27 1.27)) (hide yes)))
  (property "Datasheet" "" (at 102.87 67.31 0) (effects (font (size 1.27 1.27)) (hide yes)))
  (property "Description" "Power symbol creates a global label with name \"GND\" , ground" (at 102.87 67.31 0) (effects (font (size 1.27 1.27)) (hide yes)))
  (pin "1"))
 (symbol
  (lib_id "Device:R")
  (at 194.31 97.79 0)
  (unit 1)
  (exclude_from_sim no)
  (in_bom yes)
  (on_board yes)
  (dnp no)
  (fields_autoplaced yes)
  (property "Reference" "R4" (at 196.85 96.5199 0) (effects (font (size 1.27 1.27)) (justify left)))
  (property "Value" "10k" (at 196.85 99.0599 0) (effects (font (size 1.27 1.27)) (justify left)))
  (property "Footprint" "Resistor_SMD:R_01005_0402Metric" (at 192.532 97.79 90) (effects (font (size 1.27 1.27)) (hide yes)))
  (property "Datasheet" "~" (at 194.31 97.79 0) (effects (font (size 1.27 1.27)) (hide yes)))
  (property "Description" "Resistor" (at 194.31 97.79 0) (effects (font (size 1.27 1.27)) (hide yes)))
  (pin "2")
  (pin "1"))
 (symbol
  (lib_id "power:+3V3")
  (at 220.98 104.14 180)
  (unit 1)
  (exclude_from_sim no)
  (in_bom yes)
  (on_board yes)
  (dnp no)
  (fields_autoplaced yes)
  (property "Reference" "#PWR08" (at 220.98 100.33 0) (effects (font (size 1.27 1.27)) (hide yes)))
  (property "Value" "+3V3" (at 220.98 109.22 0) (effects (font (size 1.27 1.27))))
  (property "Footprint" "" (at 220.98 104.14 0) (effects (font (size 1.27 1.27)) (hide yes)))
  (property "Datasheet" "" (at 220.98 104.14 0) (effects (font (size 1.27 1.27)) (hide yes)))
  (property "Description" "Power symbol creates a global label with name \"+3V3\"" (at 220.98 104.14 0) (effects (font (size 1.27 1.27)) (hide yes)))
  (pin "1"))
 (symbol
  (lib_id "Jumper:SolderJumper_2_Open")
  (at 220.98 97.79 90)
  (unit 1)
  (exclude_from_sim no)
  (in_bom no)
  (on_board yes)
  (dnp no)
  (fields_autoplaced yes)
  (property "Reference" "JP3" (at 223.52 97.7899 90) (effects (font (size 1.27 1.27)) (justify right)))
  (property "Value" "Jumper_2_Small_Open" (at 222.25 99.0599 90) (effects (font (size 1.27 1.27)) (justify right) (hide yes)))
  (property "Footprint" "Jumper:SolderJumper-2_P1.3mm_Open_Pad1.0x1.5mm" (at 220.98 97.79 0) (effects (font (size 1.27 1.27)) (hide yes)))
  (property "Datasheet" "~" (at 220.98 97.79 0) (effects (font (size 1.27 1.27)) (hide yes)))
  (property "Description" "Solder Jumper, 2-pole, open" (at 220.98 97.79 0) (effects (font (size 1.27 1.27)) (hide yes)))
  (pin "2")
  (pin "1"))
 (symbol
  (lib_id "Device:R")
  (at 125.73 55.88 0)
  (mirror y)
  (unit 1)
  (exclude_from_sim no)
  (in_bom yes)
  (on_board yes)
  (dnp no)
  (property "Reference" "R3" (at 123.444 55.88 90) (effects (font (size 1.27 1.27))))
  (property "Value" "3.3k" (at 125.73 56.134 90) (effects (font (size 1.27 1.27))))
  (property "Footprint" "Resistor_SMD:R_01005_0402Metric" (at 127.508 55.88 90) (effects (font (size 1.27 1.27)) (hide yes)))
  (property "Datasheet" "~" (at 125.73 55.88 0) (effects (font (size 1.27 1.27)) (hide yes)))
  (property "Description" "Resistor" (at 125.73 55.88 0) (effects (font (size 1.27 1.27)) (hide yes)))
  (pin "2")
  (pin "1"))
 (symbol
  (lib_id "power:+3V3")
  (at 120.65 52.07 0)
  (unit 1)
  (exclude_from_sim no)
  (in_bom yes)
  (on_board yes)
  (dnp no)
  (fields_autoplaced yes)
  (property "Reference" "#PWR016" (at 120.65 55.88 0) (effects (font (size 1.27 1.27)) (hide yes)))
  (property "Value" "+3V3" (at 120.6501 48.26 90) (effects (font (size 1.27 1.27)) (justify left)))
  (property "Footprint" "" (at 120.65 52.07 0) (effects (font (size 1.27 1.27)) (hide yes)))
  (property "Datasheet" "" (at 120.65 52.07 0) (effects (font (size 1.27 1.27)) (hide yes)))
  (property "Description" "Power symbol creates a global label with name \"+3V3\"" (at 120.65 52.07 0) (effects (font (size 1.27 1.27)) (hide yes)))
  (pin "1"))
 (sheet_instances
  (path ""
   (page "1")))
 (embedded_fonts no))
